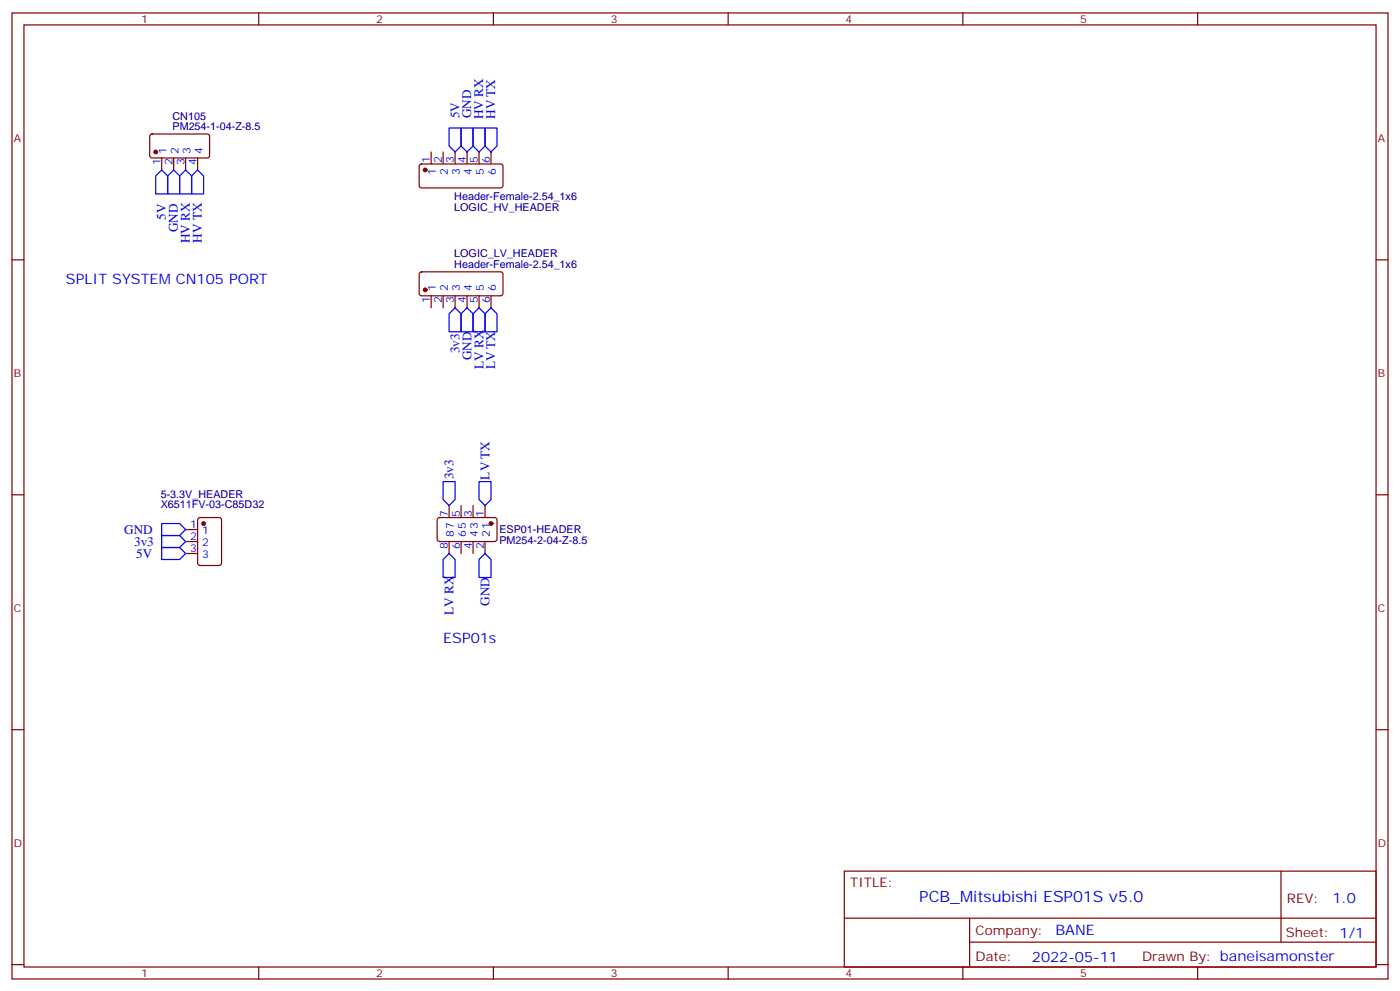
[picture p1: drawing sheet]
<svg xmlns="http://www.w3.org/2000/svg" width="412mm" height="292mm" viewBox="0 0 412 292" stroke-linecap="round" stroke-linejoin="round" font-family="sans-serif">
<g fill="none" stroke="#870000" stroke-width=".35">
<path d="M3.5 3.8h405.4v284.3h-405.4zM7.1 7.3h398.2v277.3h-398.2zM76.2 3.8v3.5M145.3 3.8v3.5M214.5 3.8v3.5M283.6 3.8v3.5M352.8 3.8v3.5M44.3 39.6l.5-.2 16.5 .1 .4 .6v6l-.7 .4-16.5-.1-.4-.6v-5.7zM47.6 46.5v3.5M51.2 46.5v3.5M54.7 46.5v3.5M58.2 46.5v3.5"/>
<path d="M123.7 48.5l.5-.2h23.5l.5 .7-.1 5.9-.6 .4-23.6-.1-.4-.6v-5.6zM127 44.7v3.6M130.5 44.7v3.6M134.1 44.7v3.6M137.6 44.7v3.6M141.1 44.7v3.6M144.6 44.7v3.6M3.5 76.5h3.6M405.3 76.5h3.6M123.7 80.2l.5-.2 23.5 .1 .5 .6-.1 5.9-.6 .5-23.6-.1-.4-.6v-5.7zM127 87.1v3.5M130.5 87.1v3.5"/>
<path d="M134.1 87.1v3.5M137.6 87.1v3.5M141.1 87.1v3.5M144.6 87.1v3.5M3.5 145.6h3.6M54.7 155.9h3.5M54.7 159.4h3.5M58.4 152.5l.5-.2h5.7l.6 .5 .1 12.9-.5 .7h-5.9l-.6-.4-.1-13zM129 152.5l.5-.2 16.5 .1 .4 .6-.1 6-.6 .4-16.5-.1-.4-.6v-5.7zM132.3 148.8v3.5M132.3 159.4v3.5M135.8 148.8v3.5"/>
<path d="M135.8 159.4v3.5M139.3 148.8v3.5M139.3 159.4v3.5M142.9 148.8v3.5M142.9 159.4v3.5M405.3 145.6h3.6M54.7 162.9h3.5M3.5 214.8h3.6M405.3 214.8h3.6M248.7 256.4h156.6v28.2h-156.6zM377.3 256.4v20.9M248.7 270.2h156.5"/>
<path d="M285.6 277.3h119.6M285.6 270.2v14.2M3.5 283.9h3.6M76.2 284.6v3.5M145.3 284.6v3.5M214.5 284.6v3.5M283.6 284.6v3.5M352.8 284.6v3.5M405.3 283.9h3.6"/>
</g>
<g fill="#870000" stroke="#870000" stroke-width=".35">
<circle cx="144.6" cy="154.1" r=".53"/>
<circle cx="125.2" cy="50" r=".53"/>
<circle cx="125.2" cy="85.3" r=".53"/>
<circle cx="60" cy="154.1" r=".53"/>
<circle cx="45.9" cy="44.7" r=".53"/>
</g>
<g fill="none" stroke="#00f" stroke-width=".35">
<path d="M132.3 37.7h3.5v5.3l-1.7 1.7-1.8-1.7zM135.8 37.7h3.5v5.3l-1.7 1.7-1.8-1.7zM139.3 37.7h3.6v5.3l-1.8 1.7-1.8-1.7zM142.9 37.7h3.5v5.3l-1.8 1.7-1.7-1.7zM45.9 51.8l1.7-1.8 1.8 1.8v5.3h-3.5zM49.4 51.8l1.8-1.8 1.7 1.8v5.3h-3.5zM52.9 51.8l1.8-1.8 1.7 1.8v5.3h-3.5zM56.4 51.8l1.8-1.8 1.8 1.8v5.3h-3.6zM134.1 90.6l1.7 1.8v5.2h-3.5v-5.2zM137.6 90.6l1.7 1.8v5.2h-3.5v-5.2zM141.1 90.6l1.8 1.8v5.2h-3.6v-5.2zM144.6 90.6l1.8 1.8v5.2h-3.5v-5.2z"/>
<path d="M47.6 154.1h5.3l1.8 1.8-1.8 1.7h-5.3zM47.6 157.6h5.3l1.8 1.8-1.8 1.7h-5.3zM130.5 141.7h3.6v5.3l-1.8 1.8-1.8-1.8zM141.1 141.7h3.5v5.3l-1.7 1.8-1.8-1.8zM47.6 161.1h5.3l1.8 1.8-1.8 1.8h-5.3zM132.3 162.9l1.8 1.8v5.3h-3.6v-5.3zM141.1 164.7l1.8-1.8 1.7 1.8v5.3h-3.5z"/>
</g>
<text font-size="4.6" fill="#00f" x="270.8" y="265.4">PCB_Mitsubishi ESP01S v5.0</text>
<g font-size="4.2" fill="#00f">
<text x="19.4" y="83.5">SPLIT SYSTEM CN105 PORT</text>
<text x="130.5" y="189.4">ESP01s</text>
<text x="392.5" y="265.7">1.0</text>
<text x="310.9" y="275.2">BANE</text>
<text x="304" y="283">2022-05-11</text>
</g>
<g font-size="3.9" fill="#00f">
<text x="135.3" y="34.8" transform="rotate(-90 135.3 34.8)">5V</text>
<text x="138.8" y="34.8" transform="rotate(-90 138.8 34.8)">GND</text>
<text x="142.4" y="35.1" transform="rotate(-90 142.4 35.1)">HV RX</text>
<text x="145.9" y="35" transform="rotate(-90 145.9 35)">HV TX</text>
<text x="48.9" y="64.7" transform="rotate(-90 48.9 64.7)">5V</text>
<text x="52.4" y="68.3" transform="rotate(-90 52.4 68.3)">GND</text>
<text x="56" y="71.5" transform="rotate(-90 56 71.5)">HV RX</text>
<text x="59.5" y="71.5" transform="rotate(-90 59.5 71.5)">HV TX</text>
<text x="135.3" y="104" transform="rotate(-90 135.3 104)">3v3</text>
<text x="138.9" y="106" transform="rotate(-90 138.9 106)">GND</text>
<text x="142.4" y="108.6" transform="rotate(-90 142.4 108.6)">LV RX</text>
<text x="145.8" y="108.8" transform="rotate(-90 145.8 108.8)">LV TX</text>
<text x="133.6" y="141" transform="rotate(-90 133.6 141)">3v3</text>
<text x="144.2" y="141.1" transform="rotate(-90 144.2 141.1)">LV TX</text>
<text x="36.6" y="157.1">GND</text>
<text x="39.5" y="160.6">3v3</text>
<text x="40.2" y="164.2">5V</text>
<text x="144.2" y="178.3" transform="rotate(-90 144.2 178.3)">GND</text>
<text x="133.6" y="181" transform="rotate(-90 133.6 181)">LV RX</text>
</g>
<g font-size="3.9" fill="#800">
<text x="250.5" y="261">TITLE:</text>
<text x="379.1" y="265.7">REV:</text>
<text x="287.4" y="275.2">Company:</text>
<text x="378.7" y="275.8">Sheet: 1/1</text>
<text x="287.4" y="282.9">Date:</text>
<text x="336.4" y="282.9">Drawn By: baneisamonster</text>
</g>
<g font-size="3.2" fill="#800">
<text x="41.6" y="6.8">1</text>
<text x="110.8" y="6.8">2</text>
<text x="179.9" y="6.8">3</text>
<text x="249.1" y="6.8">4</text>
<text x="318.2" y="6.8">5</text>
<text x="4.1" y="41.9">A</text>
<text x="405.9" y="41.9">A</text>
<text x="4.1" y="111.1">B</text>
<text x="405.9" y="111.1">B</text>
<text x="4.1" y="180.2">C</text>
<text x="405.9" y="180.2">C</text>
<text x="4.1" y="249.3">D</text>
<text x="405.9" y="249.3">D</text>
<text x="41.6" y="287.6">1</text>
<text x="110.8" y="287.6">2</text>
<text x="179.9" y="287.6">3</text>
<text x="249.1" y="287.6">4</text>
<text x="318.2" y="287.6">5</text>
</g>
<g font-size="3.2" fill="#000080">
<text x="50.8" y="35.2">CN105</text>
<text x="50.8" y="38.4">PM254-1-04-Z-8.5</text>
<text x="133.8" y="58.8">Header-Female-2.54_1x6</text>
<text x="133.8" y="62">LOGIC_HV_HEADER</text>
<text x="133.8" y="75.8">LOGIC_LV_HEADER</text>
<text x="133.8" y="79">Header-Female-2.54_1x6</text>
<text x="47.3" y="149.6">X6511FV-03-C85D32</text>
<text x="47.3" y="146.4">5-3.3V_HEADER</text>
<text x="147.1" y="160.2">PM254-2-04-Z-8.5</text>
<text x="147.1" y="157">ESP01-HEADER</text>
</g>
<g font-size="3.2" fill="#00f">
<text x="49" y="45.2" transform="rotate(-90 49 45.2)">1</text>
<text x="52.6" y="45.2" transform="rotate(-90 52.6 45.2)">2</text>
<text x="56.1" y="45.2" transform="rotate(-90 56.1 45.2)">3</text>
<text x="59.6" y="45.2" transform="rotate(-90 59.6 45.2)">4</text>
<text x="47.3" y="48.7" transform="rotate(-90 47.3 48.7)">1</text>
<text x="50.8" y="48.7" transform="rotate(-90 50.8 48.7)">2</text>
<text x="54.3" y="48.7" transform="rotate(-90 54.3 48.7)">3</text>
<text x="57.9" y="48.7" transform="rotate(-90 57.9 48.7)">4</text>
<text x="126.6" y="48.1" transform="rotate(-90 126.6 48.1)">1</text>
<text x="128.4" y="51.6" transform="rotate(-90 128.4 51.6)">1</text>
<text x="130.2" y="48.1" transform="rotate(-90 130.2 48.1)">2</text>
<text x="131.9" y="51.6" transform="rotate(-90 131.9 51.6)">2</text>
<text x="133.7" y="48.1" transform="rotate(-90 133.7 48.1)">3</text>
<text x="135.5" y="51.6" transform="rotate(-90 135.5 51.6)">3</text>
<text x="137.2" y="48.1" transform="rotate(-90 137.2 48.1)">4</text>
<text x="139" y="51.6" transform="rotate(-90 139 51.6)">4</text>
<text x="140.8" y="48.1" transform="rotate(-90 140.8 48.1)">5</text>
<text x="142.5" y="51.6" transform="rotate(-90 142.5 51.6)">5</text>
<text x="144.3" y="48.1" transform="rotate(-90 144.3 48.1)">6</text>
<text x="146" y="51.6" transform="rotate(-90 146 51.6)">6</text>
<text x="126.6" y="89.3" transform="rotate(-90 126.6 89.3)">1</text>
<text x="128.4" y="85.8" transform="rotate(-90 128.4 85.8)">1</text>
<text x="130.2" y="89.3" transform="rotate(-90 130.2 89.3)">2</text>
<text x="131.9" y="85.8" transform="rotate(-90 131.9 85.8)">2</text>
<text x="133.7" y="89.3" transform="rotate(-90 133.7 89.3)">3</text>
<text x="135.5" y="85.8" transform="rotate(-90 135.5 85.8)">3</text>
<text x="137.2" y="89.3" transform="rotate(-90 137.2 89.3)">4</text>
<text x="139" y="85.8" transform="rotate(-90 139 85.8)">4</text>
<text x="140.8" y="89.3" transform="rotate(-90 140.8 89.3)">5</text>
<text x="142.5" y="85.8" transform="rotate(-90 142.5 85.8)">5</text>
<text x="144.3" y="89.3" transform="rotate(-90 144.3 89.3)">6</text>
<text x="146" y="85.8" transform="rotate(-90 146 85.8)">6</text>
<text x="56" y="155.5">1</text>
<text x="131.9" y="152.2" transform="rotate(-90 131.9 152.2)">7</text>
<text x="135.5" y="152.2" transform="rotate(-90 135.5 152.2)">5</text>
<text x="139" y="152.2" transform="rotate(-90 139 152.2)">3</text>
<text x="142.5" y="152.2" transform="rotate(-90 142.5 152.2)">1</text>
<text x="56" y="159">2</text>
<text x="59.5" y="157.3">1</text>
<text x="59.5" y="160.8">2</text>
<text x="131.9" y="161.6" transform="rotate(-90 131.9 161.6)">8</text>
<text x="133.7" y="158.1" transform="rotate(-90 133.7 158.1)">87</text>
<text x="135.5" y="161.6" transform="rotate(-90 135.5 161.6)">6</text>
<text x="137.2" y="158.1" transform="rotate(-90 137.2 158.1)">65</text>
<text x="139" y="161.6" transform="rotate(-90 139 161.6)">4</text>
<text x="140.8" y="158.1" transform="rotate(-90 140.8 158.1)">43</text>
<text x="142.5" y="161.6" transform="rotate(-90 142.5 161.6)">2</text>
<text x="144.3" y="158.1" transform="rotate(-90 144.3 158.1)">21</text>
<text x="56" y="162.6">3</text>
<text x="59.5" y="164.3">3</text>
</g>
</svg>
